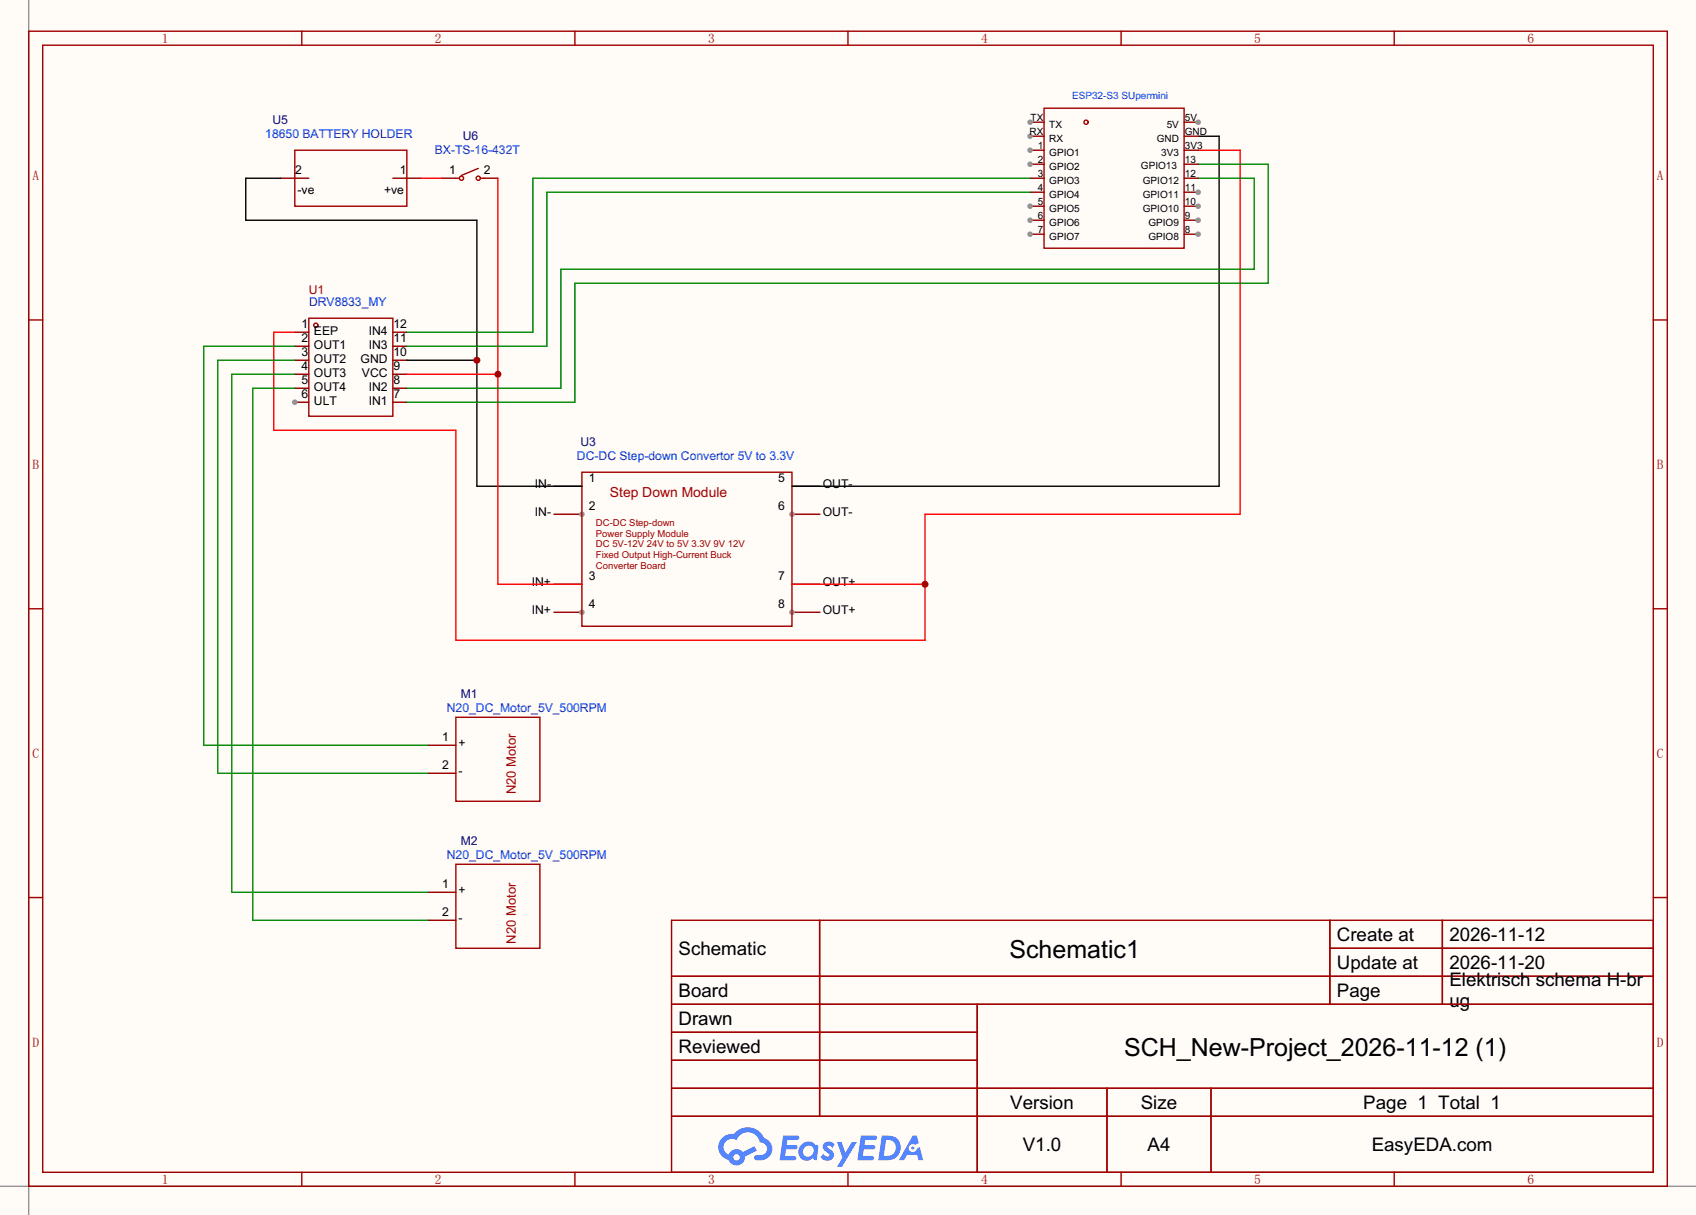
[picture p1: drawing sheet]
<svg xmlns="http://www.w3.org/2000/svg" width="308mm" height="220mm" viewBox="0 0 308 220" stroke-linecap="round" stroke-linejoin="round" font-family="sans-serif">
<path d="M0 0h307.6v220.4h-307.6z" fill="#fffcf7"/>
<path d="M5.2 0v220.4M0 215.2h307.6" fill="none" stroke="#999" stroke-width=".25"/>
<g fill="none" stroke="#a10000" stroke-width=".25">
<path d="M5.2 5.7h297.2v209.5h-297.2zM7.7 8.2h292.1v204.5h-292.1zM54.7 5.7v2.5M104.3 5.7v2.5M153.8 5.7v2.5M203.3 5.7v2.5M252.9 5.7v2.5M5.2 58h2.5M299.8 58h2.6M5.2 110.4h2.5M299.8 110.4h2.6M5.2 162.8h2.5"/>
<path d="M121.8 167h178v45.7h-178zM121.8 177.1h178M148.7 167v35.5M241.2 167v15.2M241.2 172h58.6M261.6 167v15.2M299.8 162.8h2.6M121.8 182.2h178M121.8 187.3h55.4M121.8 197.4h178M121.8 192.4h55.4M177.2 182.2v30.5"/>
<path d="M200.8 197.4v15.3M219.6 197.4v15.3M54.7 212.7v2.5M104.3 212.7v2.5M121.8 202.5h178M153.8 212.7v2.5M203.3 212.7v2.5M252.9 212.7v2.5"/>
</g>
<g fill="#5487ff">
<path d="M149.5 207.3a1.3 1.3 0 0 1 1.9 .3l-.4 .7a.54 .54 0 0 0-1-.3l.2 .2a1.58 1.58 0 0 1 1 1.6 1.43 1.43 0 0 1-2.4 .1l.5-.5a.64 .64 0 0 0 .5 .4 .64 .64 0 0 0 .6-.3l-.1-.2a1.6 1.6 0 0 1-1.1-1.5z"/>
<path d="M151.8 207.2h.8l.7 1.9 1.2-1.9h.9l-2.7 4.5h-.9l1-1.7z"/>
<path d="M142 206h1.7a1.31 1.31 0 0 1 1.2 .2 .4 .4 0 0 1-.3 .6h-1.8l-.1 .9h1.6a.4 .4 0 0 1 .3 .5 .4 .4 0 0 1-.4 .3h-1.6l-.2 1.2h.8a1.23 1.23 0 0 1 1.2 .2 .39 .39 0 0 1-.4 .6h-2.6z"/>
<path d="M156.1 206h1.7a1.32 1.32 0 0 1 1.2 .2 .39 .39 0 0 1-.3 .6h-1.8l-.1 .9h1.6a.4 .4 0 0 1 .4 .5 .4 .4 0 0 1-.5 .3h-1.6l-.2 1.2h.8a1.23 1.23 0 0 1 1.2 .2 .39 .39 0 0 1-.4 .6h-2.6z"/>
<path d="M165.5 206h.8l.3 1.4-.6 .3a.75 .75 0 0 0-1.1 .3 .75 .75 0 0 0 .5 1 .75 .75 0 0 0 .9-.6l.5-.3 .6 2.4h-.8l-.3-1h-1.8l-.5 1h-1z"/>
<path d="M159.9 206l-.6 4.5h1.4a2.27 2.27 0 0 0 2.7-2.3 2.27 2.27 0 0 0-2.7-2.2zM160.7 206.8a1.5 1.5 0 0 1 1.8 1.5 1.5 1.5 0 0 1-1.9 1.4h-.3z"/>
<path d="M145.4 207.6a1.62 1.62 0 0 0-.4 2.1 1.62 1.62 0 0 0 2 .7l.3-.3 .4 .3 .4 .1 .3-2.5-.1-.3h-.5a1.58 1.58 0 0 0-2.4-.1zM146 208.2a.99 .99 0 0 1 1.6 .2 .99 .99 0 0 1-.9 1.4 .94 .94 0 0 1-1-.5 .94 .94 0 0 1 .3-1.1z"/>
<path d="M131 206.4a2.37 2.37 0 0 0 1.1 4 1.54 1.54 0 0 0 1.8 1 1.54 1.54 0 0 0 1.2-1.6l2.2-1.1-.5-.8-2.1 1.1a1.57 1.57 0 0 0-2.6 .5 1.5 1.5 0 0 1-.7-2.1 1.5 1.5 0 0 1 2.2-.6 2.23 2.23 0 0 1 2.3-1.4 2.23 2.23 0 0 1 2 1.9 1.16 1.16 0 0 1 1.2 1 1.16 1.16 0 0 1-1.1 1.3h-.7a.47 .47 0 0 0-.5 .4 .47 .47 0 0 0 .4 .5 2.23 2.23 0 0 0 2.2-.6 2.23 2.23 0 0 0 .5-2.3 2.16 2.16 0 0 0-1.3-1.2 3.2 3.2 0 0 0-5.5-.7l-1.1 .1zM133 210a.6 .6 0 0 1 1.2 0 .6 .6 0 0 1-1.2 0z"/>
<circle cx="165.6" cy="208.3" r=".28"/>
</g>
<g fill="none" stroke="#a10000" stroke-width=".25">
<path d="M56 57.7h15.2v17.8h-15.2z"/>
<circle cx="57.3" cy="59" r=".38"/>
</g>
<path d="M53.5 60.3h2.5M53.5 62.8h2.5M53.5 65.4h2.5M53.5 67.9h2.5M53.5 70.4h2.5M53.5 73h2.5" fill="none" stroke="#870000" stroke-width=".25"/>
<circle cx="53.5" cy="73" r=".51" fill="#999"/>
<path d="M71.2 73h2.6M71.2 70.4h2.6M71.2 67.9h2.6M71.2 65.4h2.6M71.2 62.8h2.6M71.2 60.3h2.6M100.5 88.2h5M100.5 93.3h5M77.6 135.2h5.1M77.6 140.3h5.1M77.6 161.9h5.1M77.6 167h5.1" fill="none" stroke="#870000" stroke-width=".25"/>
<path d="M82.7 130.1h15.2v15.3h-15.2zM82.7 156.8h15.2v15.2h-15.2z" fill="none" stroke="#a10000" stroke-width=".25"/>
<circle cx="105.5" cy="93.3" r=".51" fill="#999"/>
<path d="M100.5 106h5M100.5 111.1h5" fill="none" stroke="#870000" stroke-width=".25"/>
<circle cx="105.5" cy="111.1" r=".51" fill="#999"/>
<path d="M143.6 88.2h5.1M143.6 93.3h5.1" fill="none" stroke="#870000" stroke-width=".25"/>
<circle cx="143.6" cy="93.3" r=".51" fill="#999"/>
<path d="M143.6 106h5.1M143.6 111.1h5.1" fill="none" stroke="#870000" stroke-width=".25"/>
<circle cx="143.6" cy="111.1" r=".51" fill="#999"/>
<g fill="none" stroke="#a10000" stroke-width=".25">
<path d="M53.5 27.3h20.3v10.1h-20.3zM82.7 32.3h.5M86.7 30.6l-3 1.2M87.2 32.3h.6M105.5 85.7h38.1v27.9h-38.1z"/>
<circle cx="83.7" cy="32.3" r=".38"/>
<circle cx="86.7" cy="32.3" r=".38"/>
</g>
<path d="M50.9 32.3h5.1M71.2 32.3h5.1M80.1 32.3h2.6M87.8 32.3h2.5" fill="none" stroke="#870000" stroke-width=".25"/>
<path d="M50.9 32.3h-6.3v7.7h41.9v48.2h19M73.8 65.4h12.7" fill="none" stroke="#000" stroke-width=".25"/>
<circle cx="86.5" cy="65.4" r=".63" fill="#c00"/>
<path d="M90.3 32.3v73.7h15.2M73.8 67.9h16.5" fill="none" stroke="#f00" stroke-width=".25"/>
<circle cx="90.3" cy="67.9" r=".63" fill="#c00"/>
<path d="M217.3 24.7h3.8v63.5h-77.5" fill="none" stroke="#000" stroke-width=".25"/>
<path d="M217.3 27.3h7.6v66h-57.1v22.9h-85.1v-38.1h-33v-17.8h3.8M143.6 106h24.2" fill="none" stroke="#f00" stroke-width=".25"/>
<circle cx="167.8" cy="106" r=".63" fill="#c00"/>
<path d="M76.3 32.3h3.8" fill="none" stroke="#f00" stroke-width=".25"/>
<path d="M217.3 32.3h10.2v16.5h-125.8v21.6h-27.9M217.3 29.8h12.7v21.6h-125.7v21.6h-30.5M53.5 62.8h-16.5v72.4h40.6M53.5 65.4h-14v74.9h38.1M53.5 67.9h-11.5v94h35.6M53.5 70.4h-7.7v96.6h31.8" fill="none" stroke="#008700" stroke-width=".25"/>
<g fill="none" stroke="#a10000" stroke-width=".25">
<path d="M189.4 19.6h25.4v25.4h-25.4z"/>
<circle cx="197" cy="22.2" r=".38"/>
</g>
<path d="M186.8 24.7h2.6" fill="none" stroke="#870000" stroke-width=".25"/>
<circle cx="186.8" cy="24.7" r=".51" fill="#999"/>
<path d="M186.8 27.3h2.6" fill="none" stroke="#870000" stroke-width=".25"/>
<circle cx="186.8" cy="27.3" r=".51" fill="#999"/>
<path d="M186.8 29.8h2.6" fill="none" stroke="#870000" stroke-width=".25"/>
<circle cx="186.8" cy="29.8" r=".51" fill="#999"/>
<path d="M186.8 32.3h2.6M186.8 34.9h2.6M186.8 37.4h2.6" fill="none" stroke="#870000" stroke-width=".25"/>
<circle cx="186.8" cy="37.4" r=".51" fill="#999"/>
<path d="M186.8 40h2.6" fill="none" stroke="#870000" stroke-width=".25"/>
<circle cx="186.8" cy="40" r=".51" fill="#999"/>
<path d="M186.8 42.5h2.6" fill="none" stroke="#870000" stroke-width=".25"/>
<circle cx="186.8" cy="42.5" r=".51" fill="#999"/>
<path d="M186.8 22.2h2.6" fill="none" stroke="#870000" stroke-width=".25"/>
<circle cx="186.8" cy="22.2" r=".51" fill="#999"/>
<path d="M214.8 40h2.5" fill="none" stroke="#870000" stroke-width=".25"/>
<circle cx="217.3" cy="40" r=".51" fill="#999"/>
<path d="M214.8 42.5h2.5" fill="none" stroke="#870000" stroke-width=".25"/>
<circle cx="217.3" cy="42.5" r=".51" fill="#999"/>
<path d="M214.8 37.4h2.5" fill="none" stroke="#870000" stroke-width=".25"/>
<circle cx="217.3" cy="37.4" r=".51" fill="#999"/>
<path d="M214.8 34.9h2.5" fill="none" stroke="#870000" stroke-width=".25"/>
<circle cx="217.3" cy="34.9" r=".51" fill="#999"/>
<path d="M214.8 32.3h2.5M214.8 29.8h2.5M214.8 27.3h2.5M214.8 24.7h2.5M214.8 22.2h2.5" fill="none" stroke="#870000" stroke-width=".25"/>
<circle cx="217.3" cy="22.2" r=".51" fill="#999"/>
<path d="M186.8 34.9h-87.6v27.9h-25.4M186.8 32.3h-90.2v28h-22.8" fill="none" stroke="#008700" stroke-width=".25"/>
<g font-size="4.5">
<text x="183.1" y="173.8">Schematic1</text>
<text x="203.9" y="191.5">SCH_New-Project_2026-11-12 (1)</text>
</g>
<g font-size="3.4">
<text x="123.1" y="173.2">Schematic</text>
<text x="242.5" y="170.6">Create at</text>
<text x="262.9" y="170.6">2026-11-12</text>
<text x="242.5" y="175.7">Update at</text>
<text x="262.9" y="175.7">2026-11-20</text>
<text x="262.9" y="178.9">Elektrisch schema H-br</text>
<text x="123.1" y="180.8">Board</text>
<text x="123.1" y="185.9">Drawn</text>
<text x="242.5" y="180.8">Page</text>
<text x="262.9" y="182.7">ug</text>
<text x="123.1" y="191">Reviewed</text>
<text x="183.2" y="201.1">Version</text>
<text x="206.9" y="201.1">Size</text>
<text x="247.3" y="201.1">Page 1 Total 1</text>
<text x="185.5" y="208.7">V1.0</text>
<text x="208.1" y="208.7">A4</text>
<text x="248.8" y="208.7">EasyEDA.com</text>
</g>
<text font-size="2.5" fill="#a00000" x="110.6" y="90.1">Step Down Module</text>
<g font-size="2.4" fill="#a00000">
<text x="29.4" y="7.8">1</text>
<text x="78.9" y="7.8">2</text>
<text x="128.4" y="7.8">3</text>
<text x="178" y="7.8">4</text>
<text x="227.5" y="7.8">5</text>
<text x="277" y="7.8">6</text>
<text x="5.9" y="32.7">A</text>
<text x="300.5" y="32.7">A</text>
<text x="5.9" y="85.1">B</text>
<text x="300.5" y="85.1">B</text>
<text x="5.9" y="137.5">C</text>
<text x="300.5" y="137.5">C</text>
<text x="93.5" y="144.1" transform="rotate(-90 93.5 144.1)">N20 Motor</text>
<text x="93.5" y="171.2" transform="rotate(-90 93.5 171.2)">N20 Motor</text>
<text x="5.9" y="189.9">D</text>
<text x="300.5" y="189.9">D</text>
<text x="29.4" y="214.8">1</text>
<text x="78.9" y="214.8">2</text>
<text x="128.4" y="214.8">3</text>
<text x="178" y="214.8">4</text>
<text x="227.5" y="214.8">5</text>
<text x="277" y="214.8">6</text>
</g>
<g font-size="2.2" fill="#000080">
<text x="49.4" y="22.5">U5</text>
<text x="83.9" y="25.5">U6</text>
<text x="105.3" y="80.9">U3</text>
<text x="83.6" y="126.6">M1</text>
<text x="83.6" y="153.3">M2</text>
</g>
<g font-size="2.2" fill="#00f">
<text x="48.1" y="25">18650 BATTERY HOLDER</text>
<text x="78.9" y="28">BX-TS-16-432T</text>
<text x="56" y="55.5">DRV8833_MY</text>
<text x="104.6" y="83.4">DC-DC Step-down Convertor 5V to 3.3V</text>
<text x="81" y="129.2">N20_DC_Motor_5V_500RPM</text>
<text x="81" y="155.8">N20_DC_Motor_5V_500RPM</text>
</g>
<g font-size="2.2">
<text x="53.5" y="31.5">2</text>
<text x="54" y="35.1">-ve</text>
<text x="69.7" y="35.1">+ve</text>
<text x="72.5" y="31.5">1</text>
<text x="81.4" y="31.5">1</text>
<text x="87.8" y="31.5">2</text>
<text x="54.7" y="59.5">1</text>
<text x="71.4" y="59.5">12</text>
<text x="54.7" y="62">2</text>
<text x="54.7" y="64.6">3</text>
<text x="56.9" y="60.8">EEP</text>
<text x="56.9" y="63.3">OUT1</text>
<text x="56.9" y="65.8">OUT2</text>
<text x="65.4" y="65.8">GND</text>
<text x="66.9" y="63.3">IN3</text>
<text x="66.9" y="60.8">IN4</text>
<text x="71.4" y="64.6">10</text>
<text x="71.4" y="62">11</text>
<text x="54.7" y="67.1">4</text>
<text x="54.7" y="69.6">5</text>
<text x="56.9" y="68.4">OUT3</text>
<text x="56.9" y="70.9">OUT4</text>
<text x="65.7" y="68.4">VCC</text>
<text x="66.9" y="70.9">IN2</text>
<text x="71.4" y="69.6">8</text>
<text x="71.4" y="67.1">9</text>
<text x="54.7" y="72.2">6</text>
<text x="56.9" y="73.5">ULT</text>
<text x="66.9" y="73.5">IN1</text>
<text x="71.4" y="72.2">7</text>
<text x="97" y="88.4">IN-</text>
<text x="106.8" y="87.4">1</text>
<text x="141.1" y="87.4">5</text>
<text x="149.2" y="88.4">OUT-</text>
<text x="97" y="93.5">IN-</text>
<text x="106.8" y="92.5">2</text>
<text x="141.1" y="92.5">6</text>
<text x="149.2" y="93.5">OUT-</text>
<text x="96.5" y="106.2">IN+</text>
<text x="106.8" y="105.2">3</text>
<text x="141.1" y="105.2">7</text>
<text x="149.2" y="106.2">OUT+</text>
<text x="96.5" y="111.3">IN+</text>
<text x="106.8" y="110.3">4</text>
<text x="141.1" y="110.3">8</text>
<text x="149.2" y="111.3">OUT+</text>
<text x="80.2" y="134.4">1</text>
<text x="83.2" y="135.4">+</text>
<text x="80.2" y="139.5">2</text>
<text x="83.2" y="140.5">-</text>
<text x="80.2" y="161.1">1</text>
<text x="80.2" y="166.2">2</text>
<text x="83.2" y="162.1">+</text>
<text x="83.2" y="167.2">-</text>
</g>
<text font-size="2.2" fill="#a00000" x="56" y="53.4">U1</text>
<text font-size="1.8" fill="#00f" x="194.4" y="17.9">ESP32-S3 SUpermini</text>
<g font-size="1.8">
<text x="186.9" y="22">TX</text>
<text x="190.3" y="23.2">TX</text>
<text x="211.6" y="23.2">5V</text>
<text x="214.9" y="22">5V</text>
<text x="186.7" y="24.5">RX</text>
<text x="188.2" y="27">1</text>
<text x="188.2" y="29.6">2</text>
<text x="190.3" y="25.8">RX</text>
<text x="190.3" y="28.3">GPIO1</text>
<text x="209.8" y="25.8">GND</text>
<text x="210.6" y="28.3">3V3</text>
<text x="214.9" y="29.6">13</text>
<text x="214.9" y="27">3V3</text>
<text x="214.9" y="24.5">GND</text>
<text x="188.2" y="32.1">3</text>
<text x="188.2" y="34.7">4</text>
<text x="190.3" y="30.9">GPIO2</text>
<text x="190.3" y="33.4">GPIO3</text>
<text x="190.3" y="35.9">GPIO4</text>
<text x="206.9" y="30.6">GPIO13</text>
<text x="207.3" y="35.9">GPIO11</text>
<text x="207.3" y="33.4">GPIO12</text>
<text x="214.9" y="34.7">11</text>
<text x="214.9" y="32.1">12</text>
<text x="188.2" y="37.2">5</text>
<text x="188.2" y="39.7">6</text>
<text x="190.3" y="38.5">GPIO5</text>
<text x="190.3" y="41">GPIO6</text>
<text x="207.3" y="38.5">GPIO10</text>
<text x="208.3" y="41">GPIO9</text>
<text x="214.9" y="39.7">9</text>
<text x="214.9" y="37.2">10</text>
<text x="188.2" y="42.3">7</text>
<text x="190.3" y="43.6">GPIO7</text>
<text x="208.3" y="43.6">GPIO8</text>
<text x="214.9" y="42.3">8</text>
</g>
<g font-size="1.7" fill="#a00000">
<text x="108.1" y="95.4">DC-DC Step-down</text>
<text x="108.1" y="97.4">Power Supply Module</text>
<text x="108.1" y="99.3">DC 5V-12V 24V to 5V 3.3V 9V 12V</text>
<text x="108.1" y="101.2">Fixed Output High-Current Buck</text>
<text x="108.1" y="103.2">Converter Board</text>
</g>
</svg>
